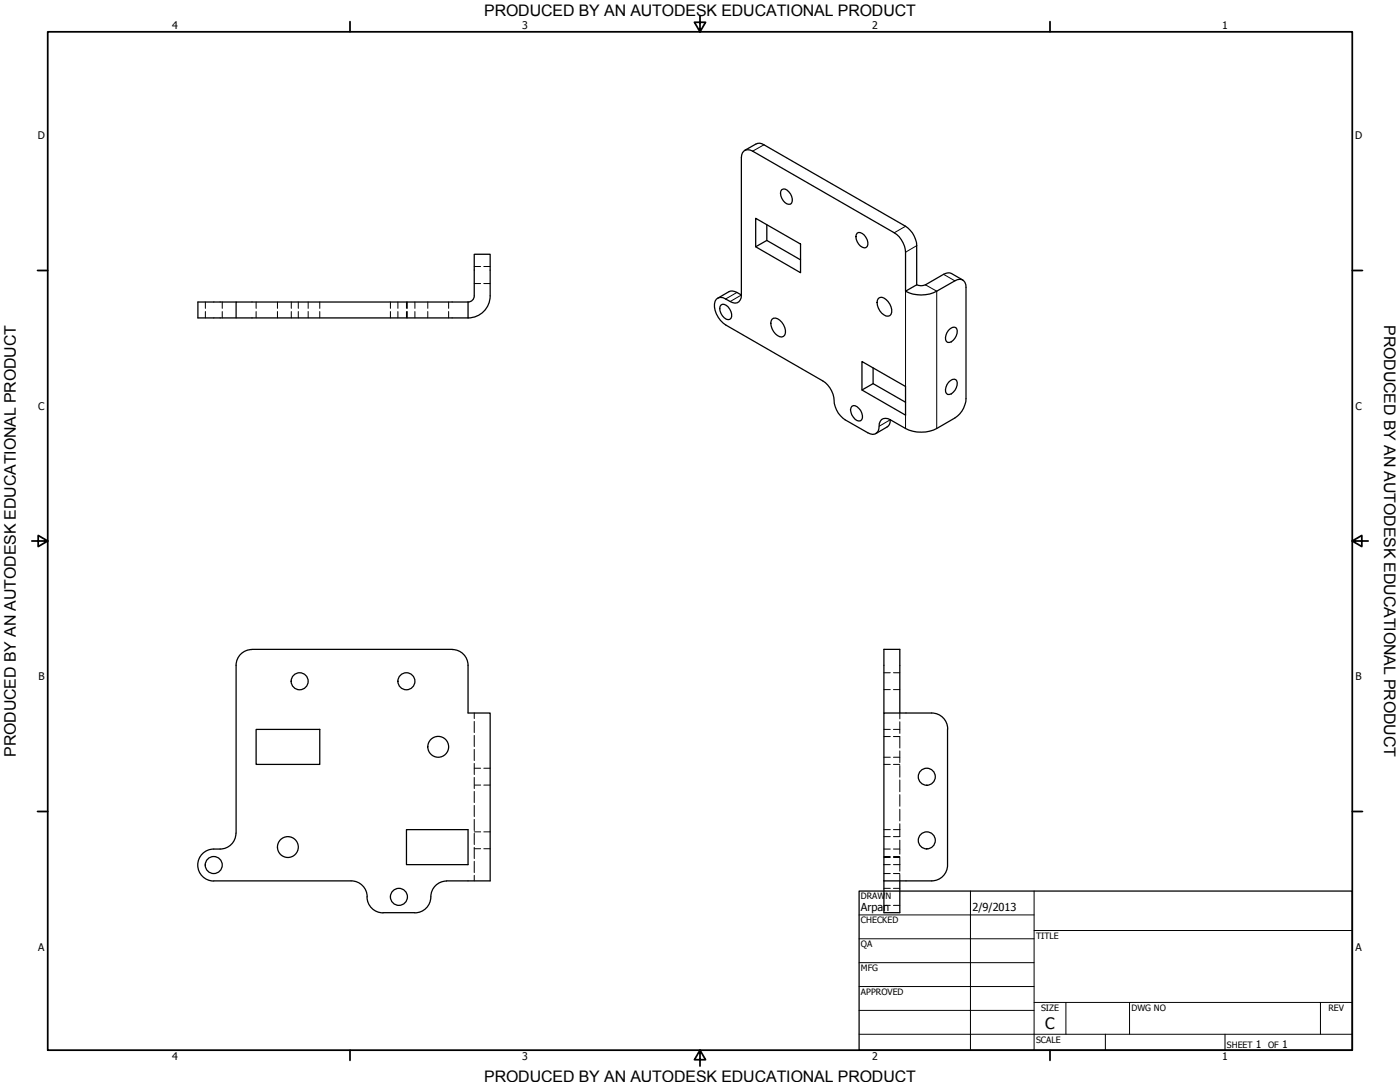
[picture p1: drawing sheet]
<svg xmlns="http://www.w3.org/2000/svg" width="559mm" height="432mm" viewBox="0 0 559 432" stroke-linecap="round" stroke-linejoin="round" font-family="sans-serif">
<!-- layer: Visible (ANSI) -->
<g fill="none" stroke="#000" stroke-width=".51">
<path d="M304.9 57.8l56.5 32.5M295.9 62.9v54.8l-1.8-1M300.4 60.3l56.5 32.6M312 75.7a3.1 3.1 0 0 1 4 2.7 2.57 2.57 0 0 1-.5 3.1 4 4 0 0 1-3.5-5.8zM301.6 87.1l17.9 10.3v11.4l-17.9-10.3zM306.1 89.7v6.2l13.4 7.8M306.1 95.9l-4.5 2.6M342.1 93a3.3 3.3 0 0 1 4 2.7 2.09 2.09 0 0 1-1.1 3.2 4.3 4.3 0 0 1-2.9-5.9zM365.9 98v15.7l-4.5 2.5v-15.6M289.6 119.3l1.9 1M350.6 119.1a2.06 2.06 0 0 1 3 .4 5.5 5.5 0 0 1 2.1 5.9 1.89 1.89 0 0 1-2.9 .3 5.5 5.5 0 0 1-2.2-6.6zM376.6 109.5l-7.2 4.2"/>
<path d="M381.1 112.1l-7.2 4.1M385.6 114.7v44.4M94.2 120.5h-15.2v6.4h107.8M186.8 120.5h-92.6v6.4M186.8 120.5v6.4M186.8 120.5l1.6-.5 .8-1.4 .1-17.1h6.3v16.5a8.8 8.8 0 0 1-8.8 8.9M287.8 121.7a2.45 2.45 0 0 1 3.5 1.7 3.1 3.1 0 0 1 0 4 3.9 3.9 0 0 1-4-4.3zM289.6 129.7l38.8 22.3M308.2 127.4a2.21 2.21 0 0 1 3 .4 5.5 5.5 0 0 1 2 5.9 1.84 1.84 0 0 1-2.9 .2 5.6 5.6 0 0 1-2.1-6.5zM378.6 131.8a2.05 2.05 0 0 1 3.3-.5 4.3 4.3 0 0 1-3.6 5.4 3.3 3.3 0 0 1 .3-4.9zM348.5 146.8v6.3l12.9 7.4M348.5 153.1l-4.5 2.5"/>
<path d="M361.4 154.2l-17.4-9.9v11.3l17.4 10.1M378.6 152.6a2.05 2.05 0 0 1 3.3-.6 4.3 4.3 0 0 1-3.6 5.4 3.3 3.3 0 0 1 .3-4.8zM337.4 167.6l9 5.1M340 162.2a2.06 2.06 0 0 1 2.8 .8 3.5 3.5 0 0 1 .7 4.9 3.9 3.9 0 0 1-4-4.3zM355.3 167.5l6.1 3.5M381.1 166.8l-7.2 4.2M100.6 259.2a6.3 6.3 0 0 0-6.4 6.3v67a6.3 6.3 0 0 1-6.3 6.3M100.6 259.1h79.9M180.5 259.2a6.3 6.3 0 0 1 6.3 6.3v19h8.8v67h-17.4M102.2 291.1h25.4v14h-25.4zM352.8 284.5v-25.4h6.4v25.4M378.2 290.9v54.3"/>
<path d="M378.3 290.9a6.4 6.4 0 0 0-6.4-6.4h-19.1v67M87.9 338.8a7.7 7.7 0 0 0-7.7 2.6 6.4 6.4 0 0 0-.6 6.7 6.4 6.4 0 0 0 5.7 3.5M162.2 331.1h24.6v14h-24.6zM85.3 351.5h54.8M140.2 351.5a6.4 6.4 0 0 1 6.4 6.4M146.5 357.9a6.4 6.4 0 0 0 6.4 6.4M178.3 351.6a6.5 6.5 0 0 0-6.4 7.4 6.4 6.4 0 0 1-6.3 5.3M352.8 351.5v12.7h6.4v-12.7M378.2 345.2a6.3 6.3 0 0 1-6.3 6.3h-19.1M152.8 364.2h12.7"/>
<circle cx="119.6" cy="271.9" r="3.4"/>
<circle cx="162.2" cy="271.9" r="3.4"/>
<circle cx="174.9" cy="298" r="4.2"/>
<circle cx="369.9" cy="310" r="3.4"/>
<circle cx="114.9" cy="338" r="4.2"/>
<circle cx="369.9" cy="335.4" r="3.4"/>
<circle cx="85.3" cy="345.2" r="3.4"/>
<circle cx="159.2" cy="357.9" r="3.4"/>
</g>
<!-- layer: Hidden (ANSI) -->
<g fill="none" stroke="#000" stroke-width=".4">
<path d="M189.3 113.2h2.5M189.3 106.4h2.5M193.1 113.2h2.5M193.1 106.4h2.5M82 120.5v2.6M82 124.3v2.6M88.7 120.5v2.6M88.7 124.3v2.6M102.2 120.5v2.6M102.2 124.3v2.6M110.7 120.5v2.6M110.7 124.3v2.6"/>
<path d="M116.3 120.5v2.6M116.3 124.3v2.6M119.1 120.5v2.6M119.1 124.3v2.6M123 120.5v2.6M123 124.3v2.6M127.6 120.5v2.6M127.6 124.3v2.6M155.8 120.5v2.6M155.8 124.3v2.6M158.8 120.5v2.6M158.8 124.3v2.6"/>
<path d="M162.2 120.5v2.6M162.2 124.3v2.6M162.6 120.5v2.6M162.6 124.3v2.6M165.6 120.5v2.6M165.6 124.3v2.6M170.8 120.5v2.6M170.8 124.3v2.6M179.1 120.5v2.6M179.1 124.3v2.6M352.8 275.2h2.5M352.8 268.5h2.5"/>
<path d="M356.6 275.2h2.6M356.6 268.5h2.6M189.3 284.5v2.3M189.3 287.9v4.5M189.3 293.5v4.4M189.3 299.1v4.4M352.8 291.1h2.5M352.8 293.9h2.5M356.6 291.1h2.6M356.6 293.9h2.6M359.2 284.5v2.4M359.2 288v4.7"/>
<path d="M359.2 293.9v4.6M359.2 299.7v4.7M189.3 304.7v4.4M189.3 310.3v4.4M189.3 315.8v4.5M189.3 313.3h2.5M189.3 306.6h2.5M193.1 313.3h2.5M193.1 306.6h2.5M352.8 305.1h2.5M352.8 302.2h2.5M356.6 305.1h2.6"/>
<path d="M356.6 302.2h2.6M359.2 305.5v4.6M359.2 311.3v4.7M359.2 317.1v4.7M189.3 321.4v4.5M189.3 327v4.5M189.3 332.5v4.6M189.3 338.1v4.5M189.3 338.7h2.5M189.3 332h2.5M193.1 338.7h2.5M193.1 332h2.5"/>
<path d="M352.8 338.8h2.5M352.8 331.1h2.5M352.8 333.9h2.5M356.6 338.8h2.6M356.6 331.1h2.6M359.2 323v4.6M359.2 328.7v5.2h-2.6M359.2 335.3v5.6M189.3 343.7v4.5M189.3 349.3v2.2M352.8 345.1h2.5M352.8 342.2h2.5"/>
<path d="M352.8 354.5h2.5M352.8 348.6h2.5M352.8 341.8h2.5M356.6 345.1h2.6M356.6 342.2h2.6M356.6 354.5h2.6M356.6 348.6h2.6M356.6 341.8h2.6M359.2 342.3v5.4M359.2 348.9v2.6M352.8 361.3h2.5M356.6 361.3h2.6"/>
</g>
<!-- layer: Visible Narrow (ANSI) -->
<path d="M304.9 57.8l-4.5 2.5M361.4 90.3l-4.5 2.6M365.9 98l-4.5 2.6M294.1 116.7l-4.5 2.6M295.9 117.7l-4.4 2.6M361.4 116.2v38M369.4 113.7l4.5 2.5v54.8M376.6 109.5l4.5 2.6M355.3 167.5l-4.4 2.6M361.4 165.7v5.3" fill="none" stroke="#000" stroke-width=".4"/>
<g fill="none" stroke="#000" stroke-width=".51">
<path d="M304.9 57.8a2.96 2.96 0 0 0-3.1-.3l-4.6 2.5M300.4 60.3a2.78 2.78 0 0 0-3.1-.2 2.78 2.78 0 0 0-1.4 2.8M356.9 92.9a9.9 9.9 0 0 1 4.5 7.7M361.4 90.3a9.7 9.7 0 0 1 4.5 7.7M289.6 119.3a2.65 2.65 0 0 0-2.8-.5 2.65 2.65 0 0 0-1.6 2.5 9.7 9.7 0 0 0 4.4 8.4M294.1 116.7a3.4 3.4 0 0 0-3.1-.3l-4.5 2.6M295.9 117.7a2.72 2.72 0 0 1-1.3 2.9 2.72 2.72 0 0 1-3.1-.3M361.4 116.2a13.5 13.5 0 0 0 12.5 0M365.9 113.7a4.2 4.2 0 0 0 3.5 0M376.6 109.5a3.4 3.4 0 0 1 3.2-.3l4.5 2.6M381.1 112.1a2.7 2.7 0 0 1 3.2-.3 2.7 2.7 0 0 1 1.3 2.9M328.4 152a10.2 10.2 0 0 1 4.6 9 10 10 0 0 0 4.4 6.6"/>
<path d="M361.4 154.2v11.5M385.6 159.1a9.7 9.7 0 0 1-4.5 7.7M346.4 172.7a2.75 2.75 0 0 0 3.2 .3 2.75 2.75 0 0 0 1.3-2.9 2.72 2.72 0 0 1 1.3-2.9 2.72 2.72 0 0 1 3.1 .3 2.91 2.91 0 0 1-1.3 2.9l-4.4 2.6M361.4 171a14 14 0 0 0 12.5 0"/>
</g>
<!-- layer: Border (ANSI) -->
<g fill="none" stroke="#000" stroke-width=".7">
<path d="M19 12.7h520.8v406.4h-520.8zM139.7 8.6v4.1M279.4 6.3v6.4l-2.2-3.8h4.4l-2.2 3.8M419.1 8.6v4.1M15 107.9h4M539.8 107.9h4M12.7 215.9h6.3l-3.8-2.2v4.4l3.8-2.2M539.8 215.9l3.8 2.2v-4.4l-3.8 2.2h6.3M15 323.8h4M539.8 323.8h4M139.7 419.1v4.1M279.4 419.1l2.2 3.8h-4.4l2.2-3.8v6.3"/>
<path d="M419.1 419.1v4.1"/>
</g>
<!-- layer: Title (ANSI) -->
<g fill="none" stroke="#000" stroke-width=".4">
<path d="M387.3 355.6v63.5M412.7 355.6v63.5M342.9 365.1h69.8M342.9 374.6h69.8M412.7 371.3h127.1M342.9 384.2h69.8M342.9 393.7h69.8M342.9 412.7h196.9M342.9 403.2h69.8M412.7 400h127.1M425.4 400v12.7M441.2 412.7v6.4"/>
<path d="M450.8 400v12.7M488.9 412.7v6.4M527 400v12.7"/>
</g>
<path d="M342.9 355.6h196.9v63.5h-196.9z" fill="none" stroke="#000" stroke-width=".51"/>
<g font-size="6.4">
<text x="552.4" y="129.8" transform="rotate(90 552.4 129.8)">PRODUCED BY AN AUTODESK EDUCATIONAL PRODUCT</text>
<text x="6.3" y="302" transform="rotate(-90 6.3 302)">PRODUCED BY AN AUTODESK EDUCATIONAL PRODUCT</text>
</g>
<g font-size="6.3">
<text x="193.3" y="6.3">PRODUCED BY AN AUTODESK EDUCATIONAL PRODUCT</text>
<text x="417.2" y="410.6">C</text>
<text x="193.3" y="431.8">PRODUCED BY AN AUTODESK EDUCATIONAL PRODUCT</text>
</g>
<g font-size="4.4">
<text x="343.7" y="363.5">Arpan</text>
<text x="388.1" y="363.7">2/9/2013</text>
</g>
<g font-size="4.2">
<text x="68.7" y="11.7">4</text>
<text x="208.4" y="11.7">3</text>
<text x="348.1" y="11.7">2</text>
<text x="487.8" y="11.7">1</text>
<text x="15.1" y="55.5">D</text>
<text x="540.9" y="55.5">D</text>
<text x="15.2" y="163.4">C</text>
<text x="541" y="163.4">C</text>
<text x="15.3" y="271.4">B</text>
<text x="541.1" y="271.4">B</text>
<text x="15.2" y="379.3">A</text>
<text x="541" y="379.3">A</text>
<text x="501.3" y="418.3">1</text>
<text x="511.8" y="418.3">1</text>
<text x="68.7" y="423.2">4</text>
<text x="208.4" y="423.2">3</text>
<text x="348.1" y="423.2">2</text>
<text x="487.8" y="423.2">1</text>
</g>
<g font-size="3.5">
<text x="343.7" y="358.9">DRAW</text>
<text x="353.4" y="358.9">N</text>
<text x="343.7" y="368.5">CHECKED</text>
<text x="413.5" y="374.6">TITLE</text>
<text x="343.7" y="378">QA</text>
<text x="343.7" y="387.5">MFG</text>
<text x="343.7" y="397.1">APPROVED</text>
<text x="415.5" y="403.4">SIZE</text>
<text x="451.6" y="403.4">DWG NO</text>
<text x="530.3" y="403.4">REV</text>
<text x="413.5" y="416.1">SCALE</text>
<text x="489.7" y="418.3">SHEET</text>
<text x="506.2" y="418.3">OF</text>
</g>
</svg>
